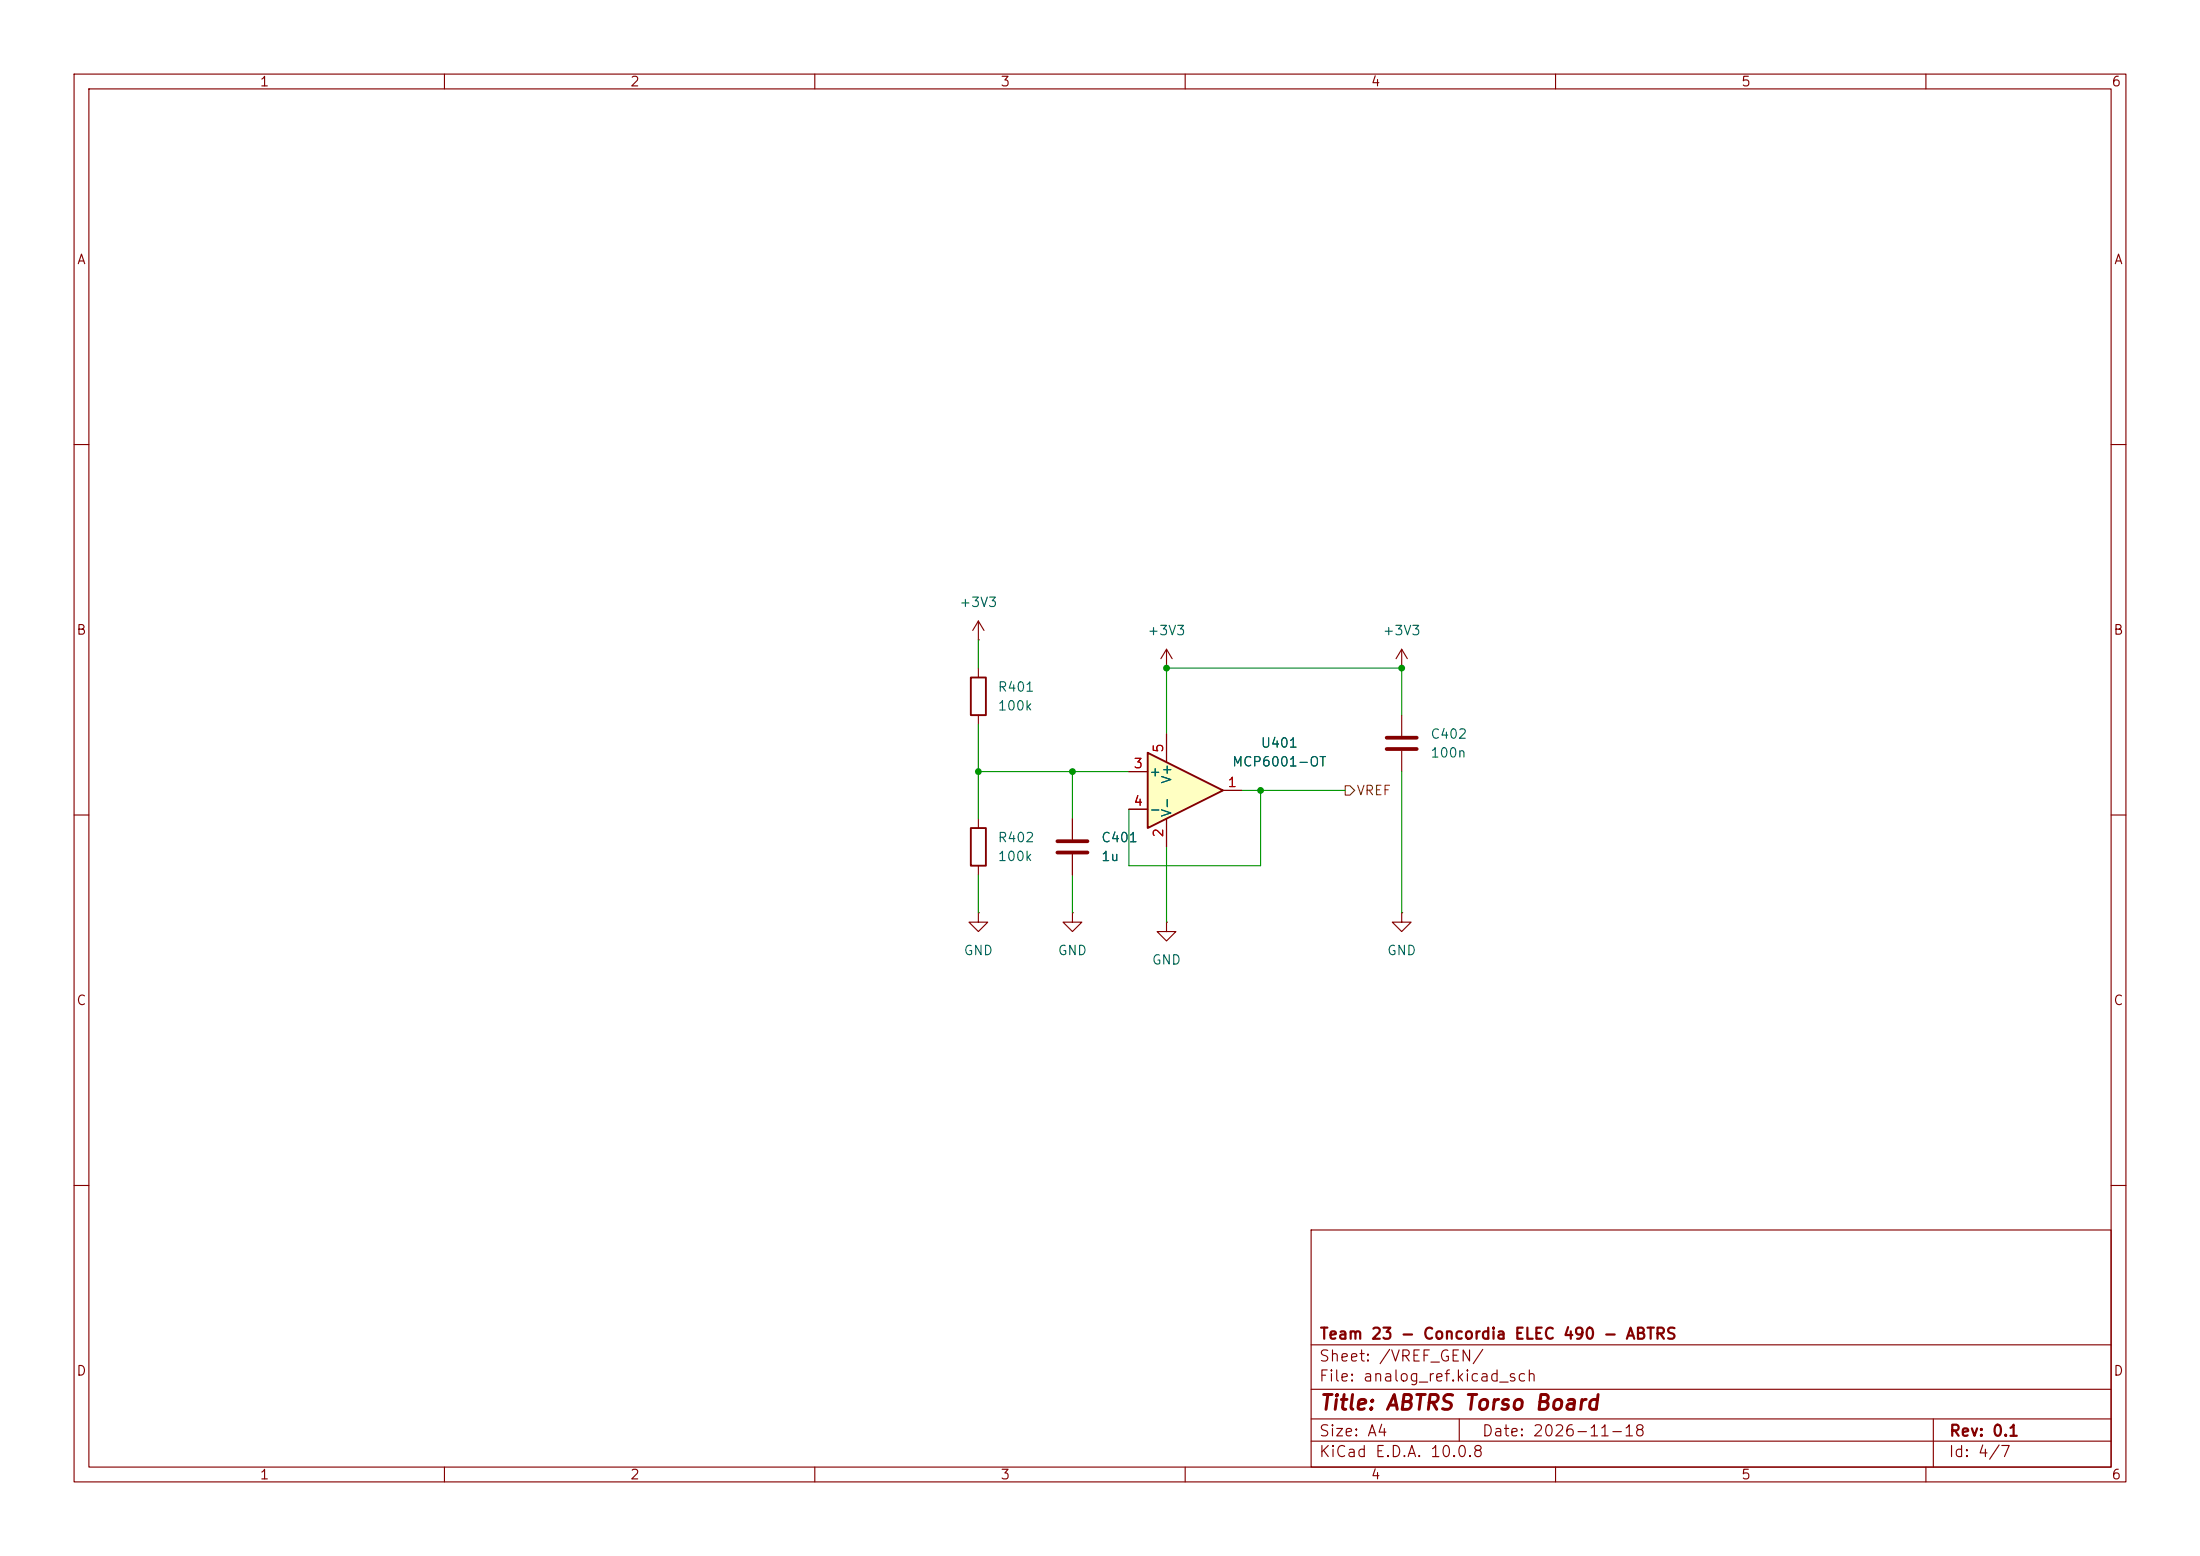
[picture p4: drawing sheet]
(kicad_sch
 (version 20260306)
 (generator "eeschema")
 (generator_version "10.0")
 (paper "A4")
 (title_block
  (title "ABTRS Torso Board")
  (date "2026-11-18")
  (rev "0.1")
  (company "Team 23 - Concordia ELEC 490 - ABTRS"))
 (lib_symbols
  (symbol "Amplifier_Operational:MCP6001-OT"
   (pin_names
    (offset 0.127)) (exclude_from_sim no) (in_bom yes) (on_board yes)
   (in_pos_files yes)
   (duplicate_pin_numbers_are_jumpers no)
   (property "Reference" "U" (at -1.27 6.35 0) (show_name no) (do_not_autoplace no) (effects (font (size 1.27 1.27)) (justify left)))
   (property "Value" "MCP6001-OT" (at -1.27 3.81 0) (show_name no) (do_not_autoplace no) (effects (font (size 1.27 1.27)) (justify left)))
   (property "Footprint" "Package_TO_SOT_SMD:SOT-23-5" (at -2.54 -5.08 0) (show_name no) (do_not_autoplace no) (hide yes) (effects (font (size 1.27 1.27)) (justify left)))
   (property "Datasheet" "https://ww1.microchip.com/downloads/en/DeviceDoc/MCP6001-1R-1U-2-4-1-MHz-Low-Power-Op-Amp-DS20001733L.pdf" (at 0 5.08 0) (show_name no) (do_not_autoplace no) (hide yes) (effects (font (size 1.27 1.27))))
   (property "Description" "1MHz, Low-Power Op Amp, SOT-23-5" (at 0 0 0) (show_name no) (do_not_autoplace no) (hide yes) (effects (font (size 1.27 1.27))))
   (symbol "MCP6001-OT_0_1"
    (polyline (pts (xy -5.08 5.08) (xy 5.08 0) (xy -5.08 -5.08) (xy -5.08 5.08)) (stroke (width 0.254) (type default)) (fill (type background)))
    (pin power_in line (at -2.54 -7.62 90) (length 3.81) (name "V-" (effects (font (size 1.27 1.27)))) (number "2" (effects (font (size 1.27 1.27)))))
    (pin power_in line (at -2.54 7.62 270) (length 3.81) (name "V+" (effects (font (size 1.27 1.27)))) (number "5" (effects (font (size 1.27 1.27))))))
   (symbol "MCP6001-OT_1_1"
    (pin output line (at 7.62 0 180) (length 2.54) (name "" (effects (font (size 1.27 1.27)))) (number "1" (effects (font (size 1.27 1.27)))))
    (pin input line (at -7.62 2.54 0) (length 2.54) (name "+" (effects (font (size 1.27 1.27)))) (number "3" (effects (font (size 1.27 1.27)))))
    (pin input line (at -7.62 -2.54 0) (length 2.54) (name "-" (effects (font (size 1.27 1.27)))) (number "4" (effects (font (size 1.27 1.27))))))
   (embedded_fonts no))
  (symbol "Device:C"
   (pin_numbers (hide yes))
   (pin_names
    (offset 0.254)) (exclude_from_sim no) (in_bom yes) (on_board yes)
   (in_pos_files yes)
   (duplicate_pin_numbers_are_jumpers no)
   (property "Reference" "C" (at 0.635 2.54 0) (show_name no) (do_not_autoplace no) (effects (font (size 1.27 1.27)) (justify left)))
   (property "Value" "C" (at 0.635 -2.54 0) (show_name no) (do_not_autoplace no) (effects (font (size 1.27 1.27)) (justify left)))
   (property "Footprint" "" (at 0.9652 -3.81 0) (show_name no) (do_not_autoplace no) (hide yes) (effects (font (size 1.27 1.27))))
   (property "Datasheet" "" (at 0 0 0) (show_name no) (do_not_autoplace no) (hide yes) (effects (font (size 1.27 1.27))))
   (property "Description" "Unpolarized capacitor" (at 0 0 0) (show_name no) (do_not_autoplace no) (hide yes) (effects (font (size 1.27 1.27))))
   (symbol "C_0_1"
    (polyline (pts (xy -2.032 0.762) (xy 2.032 0.762)) (stroke (width 0.508) (type default)) (fill (type none)))
    (polyline (pts (xy -2.032 -0.762) (xy 2.032 -0.762)) (stroke (width 0.508) (type default)) (fill (type none))))
   (symbol "C_1_1"
    (pin passive line (at 0 3.81 270) (length 2.794) (name "" (effects (font (size 1.27 1.27)))) (number "1" (effects (font (size 1.27 1.27)))))
    (pin passive line (at 0 -3.81 90) (length 2.794) (name "" (effects (font (size 1.27 1.27)))) (number "2" (effects (font (size 1.27 1.27))))))
   (embedded_fonts no))
  (symbol "Device:R"
   (pin_numbers (hide yes))
   (pin_names
    (offset 0)) (exclude_from_sim no) (in_bom yes) (on_board yes)
   (in_pos_files yes)
   (duplicate_pin_numbers_are_jumpers no)
   (property "Reference" "R" (at 2.032 0 90) (show_name no) (do_not_autoplace no) (effects (font (size 1.27 1.27))))
   (property "Value" "R" (at 0 0 90) (show_name no) (do_not_autoplace no) (effects (font (size 1.27 1.27))))
   (property "Footprint" "" (at -1.778 0 90) (show_name no) (do_not_autoplace no) (hide yes) (effects (font (size 1.27 1.27))))
   (property "Datasheet" "" (at 0 0 0) (show_name no) (do_not_autoplace no) (hide yes) (effects (font (size 1.27 1.27))))
   (property "Description" "Resistor" (at 0 0 0) (show_name no) (do_not_autoplace no) (hide yes) (effects (font (size 1.27 1.27))))
   (symbol "R_0_1"
    (rectangle (start -1.016 -2.54) (end 1.016 2.54) (stroke (width 0.254) (type default)) (fill (type none))))
   (symbol "R_1_1"
    (pin passive line (at 0 3.81 270) (length 1.27) (name "" (effects (font (size 1.27 1.27)))) (number "1" (effects (font (size 1.27 1.27)))))
    (pin passive line (at 0 -3.81 90) (length 1.27) (name "" (effects (font (size 1.27 1.27)))) (number "2" (effects (font (size 1.27 1.27))))))
   (embedded_fonts no))
  (symbol "power:+3V3"
   (power global)
   (pin_numbers (hide yes))
   (pin_names
    (offset 0) (hide yes)) (exclude_from_sim no) (in_bom yes) (on_board yes)
   (in_pos_files yes)
   (duplicate_pin_numbers_are_jumpers no)
   (property "Reference" "#PWR" (at 0 -3.81 0) (show_name no) (do_not_autoplace no) (hide yes) (effects (font (size 1.27 1.27))))
   (property "Value" "+3V3" (at 0 3.556 0) (show_name no) (do_not_autoplace no) (effects (font (size 1.27 1.27))))
   (property "Footprint" "" (at 0 0 0) (show_name no) (do_not_autoplace no) (hide yes) (effects (font (size 1.27 1.27))))
   (property "Datasheet" "" (at 0 0 0) (show_name no) (do_not_autoplace no) (hide yes) (effects (font (size 1.27 1.27))))
   (property "Description" "Power symbol creates a global label with name \"+3V3\"" (at 0 0 0) (show_name no) (do_not_autoplace no) (hide yes) (effects (font (size 1.27 1.27))))
   (symbol "+3V3_0_1"
    (polyline (pts (xy -0.762 1.27) (xy 0 2.54)) (stroke (width 0) (type default)) (fill (type none)))
    (polyline (pts (xy 0 2.54) (xy 0.762 1.27)) (stroke (width 0) (type default)) (fill (type none)))
    (polyline (pts (xy 0 0) (xy 0 2.54)) (stroke (width 0) (type default)) (fill (type none))))
   (symbol "+3V3_1_1"
    (pin power_in line (at 0 0 90) (length 0) (name "" (effects (font (size 1.27 1.27)))) (number "1" (effects (font (size 1.27 1.27))))))
   (embedded_fonts no))
  (symbol "power:GND"
   (power global)
   (pin_numbers (hide yes))
   (pin_names
    (offset 0) (hide yes)) (exclude_from_sim no) (in_bom yes) (on_board yes)
   (in_pos_files yes)
   (duplicate_pin_numbers_are_jumpers no)
   (property "Reference" "#PWR" (at 0 -6.35 0) (show_name no) (do_not_autoplace no) (hide yes) (effects (font (size 1.27 1.27))))
   (property "Value" "GND" (at 0 -3.81 0) (show_name no) (do_not_autoplace no) (effects (font (size 1.27 1.27))))
   (property "Footprint" "" (at 0 0 0) (show_name no) (do_not_autoplace no) (hide yes) (effects (font (size 1.27 1.27))))
   (property "Datasheet" "" (at 0 0 0) (show_name no) (do_not_autoplace no) (hide yes) (effects (font (size 1.27 1.27))))
   (property "Description" "Power symbol creates a global label with name \"GND\" , ground" (at 0 0 0) (show_name no) (do_not_autoplace no) (hide yes) (effects (font (size 1.27 1.27))))
   (symbol "GND_0_1"
    (polyline (pts (xy 0 0) (xy 0 -1.27) (xy 1.27 -1.27) (xy 0 -2.54) (xy -1.27 -1.27) (xy 0 -1.27)) (stroke (width 0) (type default)) (fill (type none))))
   (symbol "GND_1_1"
    (pin power_in line (at 0 0 270) (length 0) (name "" (effects (font (size 1.27 1.27)))) (number "1" (effects (font (size 1.27 1.27))))))
   (embedded_fonts no)))
 (junction
  (at 189.23 90.17)
  (diameter 0)
  (color 0 0 0 0))
 (junction
  (at 157.48 90.17)
  (diameter 0)
  (color 0 0 0 0))
 (junction
  (at 170.18 106.68)
  (diameter 0)
  (color 0 0 0 0))
 (junction
  (at 144.78 104.14)
  (diameter 0)
  (color 0 0 0 0))
 (junction
  (at 132.08 104.14)
  (diameter 0)
  (color 0 0 0 0))
 (wire
  (pts (xy 157.48 114.3) (xy 157.48 124.46))
  (stroke (width 0) (type default)))
 (wire
  (pts (xy 157.48 90.17) (xy 157.48 99.06))
  (stroke (width 0) (type default)))
 (wire
  (pts (xy 144.78 104.14) (xy 152.4 104.14))
  (stroke (width 0) (type default)))
 (wire
  (pts (xy 189.23 104.14) (xy 189.23 123.19))
  (stroke (width 0) (type default)))
 (wire
  (pts (xy 170.18 106.68) (xy 170.18 116.84))
  (stroke (width 0) (type default)))
 (wire
  (pts (xy 157.48 90.17) (xy 189.23 90.17))
  (stroke (width 0) (type default)))
 (wire
  (pts (xy 132.08 118.11) (xy 132.08 123.19))
  (stroke (width 0) (type default)))
 (wire
  (pts (xy 132.08 104.14) (xy 144.78 104.14))
  (stroke (width 0) (type default)))
 (wire
  (pts (xy 189.23 90.17) (xy 189.23 96.52))
  (stroke (width 0) (type default)))
 (wire
  (pts (xy 132.08 86.36) (xy 132.08 90.17))
  (stroke (width 0) (type default)))
 (wire
  (pts (xy 144.78 104.14) (xy 144.78 110.49))
  (stroke (width 0) (type default)))
 (wire
  (pts (xy 170.18 106.68) (xy 181.61 106.68))
  (stroke (width 0) (type default)))
 (wire
  (pts (xy 152.4 109.22) (xy 152.4 116.84))
  (stroke (width 0) (type default)))
 (wire
  (pts (xy 152.4 116.84) (xy 170.18 116.84))
  (stroke (width 0) (type default)))
 (wire
  (pts (xy 132.08 104.14) (xy 132.08 110.49))
  (stroke (width 0) (type default)))
 (wire
  (pts (xy 144.78 118.11) (xy 144.78 123.19))
  (stroke (width 0) (type default)))
 (wire
  (pts (xy 167.64 106.68) (xy 170.18 106.68))
  (stroke (width 0) (type default)))
 (wire
  (pts (xy 132.08 97.79) (xy 132.08 104.14))
  (stroke (width 0) (type default)))
 (hierarchical_label "VREF"
  (shape output)
  (at 181.61 106.68 0)
  (effects (font (size 1.27 1.27)) (justify left)))
 (symbol
  (lib_id "power:+3V3")
  (at 157.48 90.17 0)
  (unit 1)
  (body_style 1)
  (exclude_from_sim no)
  (in_bom yes)
  (on_board yes)
  (in_pos_files yes)
  (dnp no)
  (fields_autoplaced yes)
  (property "Reference" "#PWR0404" (at 157.48 93.98 0) (hide yes) (show_name no) (do_not_autoplace no) (effects (font (size 1.27 1.27))))
  (property "Value" "+3V3" (at 157.48 85.09 0) (show_name no) (do_not_autoplace no) (effects (font (size 1.27 1.27))))
  (property "Footprint" "" (at 157.48 90.17 0) (hide yes) (show_name no) (do_not_autoplace no) (effects (font (size 1.27 1.27))))
  (property "Datasheet" "" (at 157.48 90.17 0) (hide yes) (show_name no) (do_not_autoplace no) (effects (font (size 1.27 1.27))))
  (property "Description" "Power symbol creates a global label with name \"+3V3\"" (at 157.48 90.17 0) (hide yes) (show_name no) (do_not_autoplace no) (effects (font (size 1.27 1.27))))
  (pin "1"))
 (symbol
  (lib_id "Device:C")
  (at 144.78 114.3 0)
  (unit 1)
  (body_style 1)
  (exclude_from_sim no)
  (in_bom yes)
  (on_board yes)
  (in_pos_files yes)
  (dnp no)
  (fields_autoplaced yes)
  (property "Reference" "C401" (at 148.59 113.0299 0) (show_name no) (do_not_autoplace no) (effects (font (size 1.27 1.27)) (justify left)))
  (property "Value" "1u" (at 148.59 115.5699 0) (show_name no) (do_not_autoplace no) (effects (font (size 1.27 1.27)) (justify left)))
  (property "Footprint" "Capacitor_SMD:C_0603_1608Metric" (at 145.7452 118.11 0) (hide yes) (show_name no) (do_not_autoplace no) (effects (font (size 1.27 1.27))))
  (property "Datasheet" "" (at 144.78 114.3 0) (hide yes) (show_name no) (do_not_autoplace no) (effects (font (size 1.27 1.27))))
  (property "Description" "Unpolarized capacitor" (at 144.78 114.3 0) (hide yes) (show_name no) (do_not_autoplace no) (effects (font (size 1.27 1.27))))
  (property "MPN" "CL10A105KB8NNNC" (at 144.78 114.3 0) (hide yes) (show_name no) (do_not_autoplace no) (effects (font (size 1.27 1.27))))
  (property "Manufacturer" "Samsung Electro-Mechanics" (at 144.78 114.3 0) (hide yes) (show_name no) (do_not_autoplace no) (effects (font (size 1.27 1.27))))
  (property "Supplier" "DigiKey" (at 144.78 114.3 0) (hide yes) (show_name no) (do_not_autoplace no) (effects (font (size 1.27 1.27))))
  (property "Supplier P/N" "TBD" (at 144.78 114.3 0) (hide yes) (show_name no) (do_not_autoplace no) (effects (font (size 1.27 1.27))))
  (pin "2")
  (pin "1"))
 (symbol
  (lib_id "power:+3V3")
  (at 189.23 90.17 0)
  (unit 1)
  (body_style 1)
  (exclude_from_sim no)
  (in_bom yes)
  (on_board yes)
  (in_pos_files yes)
  (dnp no)
  (fields_autoplaced yes)
  (property "Reference" "#PWR0406" (at 189.23 93.98 0) (hide yes) (show_name no) (do_not_autoplace no) (effects (font (size 1.27 1.27))))
  (property "Value" "+3V3" (at 189.23 85.09 0) (show_name no) (do_not_autoplace no) (effects (font (size 1.27 1.27))))
  (property "Footprint" "" (at 189.23 90.17 0) (hide yes) (show_name no) (do_not_autoplace no) (effects (font (size 1.27 1.27))))
  (property "Datasheet" "" (at 189.23 90.17 0) (hide yes) (show_name no) (do_not_autoplace no) (effects (font (size 1.27 1.27))))
  (property "Description" "Power symbol creates a global label with name \"+3V3\"" (at 189.23 90.17 0) (hide yes) (show_name no) (do_not_autoplace no) (effects (font (size 1.27 1.27))))
  (pin "1"))
 (symbol
  (lib_id "power:GND")
  (at 132.08 123.19 0)
  (unit 1)
  (body_style 1)
  (exclude_from_sim no)
  (in_bom yes)
  (on_board yes)
  (in_pos_files yes)
  (dnp no)
  (fields_autoplaced yes)
  (property "Reference" "#PWR0402" (at 132.08 129.54 0) (hide yes) (show_name no) (do_not_autoplace no) (effects (font (size 1.27 1.27))))
  (property "Value" "GND" (at 132.08 128.27 0) (show_name no) (do_not_autoplace no) (effects (font (size 1.27 1.27))))
  (property "Footprint" "" (at 132.08 123.19 0) (hide yes) (show_name no) (do_not_autoplace no) (effects (font (size 1.27 1.27))))
  (property "Datasheet" "" (at 132.08 123.19 0) (hide yes) (show_name no) (do_not_autoplace no) (effects (font (size 1.27 1.27))))
  (property "Description" "Power symbol creates a global label with name \"GND\" , ground" (at 132.08 123.19 0) (hide yes) (show_name no) (do_not_autoplace no) (effects (font (size 1.27 1.27))))
  (pin "1"))
 (symbol
  (lib_id "power:GND")
  (at 189.23 123.19 0)
  (unit 1)
  (body_style 1)
  (exclude_from_sim no)
  (in_bom yes)
  (on_board yes)
  (in_pos_files yes)
  (dnp no)
  (fields_autoplaced yes)
  (property "Reference" "#PWR0407" (at 189.23 129.54 0) (hide yes) (show_name no) (do_not_autoplace no) (effects (font (size 1.27 1.27))))
  (property "Value" "GND" (at 189.23 128.27 0) (show_name no) (do_not_autoplace no) (effects (font (size 1.27 1.27))))
  (property "Footprint" "" (at 189.23 123.19 0) (hide yes) (show_name no) (do_not_autoplace no) (effects (font (size 1.27 1.27))))
  (property "Datasheet" "" (at 189.23 123.19 0) (hide yes) (show_name no) (do_not_autoplace no) (effects (font (size 1.27 1.27))))
  (property "Description" "Power symbol creates a global label with name \"GND\" , ground" (at 189.23 123.19 0) (hide yes) (show_name no) (do_not_autoplace no) (effects (font (size 1.27 1.27))))
  (pin "1"))
 (symbol
  (lib_id "power:GND")
  (at 157.48 124.46 0)
  (unit 1)
  (body_style 1)
  (exclude_from_sim no)
  (in_bom yes)
  (on_board yes)
  (in_pos_files yes)
  (dnp no)
  (fields_autoplaced yes)
  (property "Reference" "#PWR0405" (at 157.48 130.81 0) (hide yes) (show_name no) (do_not_autoplace no) (effects (font (size 1.27 1.27))))
  (property "Value" "GND" (at 157.48 129.54 0) (show_name no) (do_not_autoplace no) (effects (font (size 1.27 1.27))))
  (property "Footprint" "" (at 157.48 124.46 0) (hide yes) (show_name no) (do_not_autoplace no) (effects (font (size 1.27 1.27))))
  (property "Datasheet" "" (at 157.48 124.46 0) (hide yes) (show_name no) (do_not_autoplace no) (effects (font (size 1.27 1.27))))
  (property "Description" "Power symbol creates a global label with name \"GND\" , ground" (at 157.48 124.46 0) (hide yes) (show_name no) (do_not_autoplace no) (effects (font (size 1.27 1.27))))
  (pin "1"))
 (symbol
  (lib_id "Device:C")
  (at 189.23 100.33 0)
  (unit 1)
  (body_style 1)
  (exclude_from_sim no)
  (in_bom yes)
  (on_board yes)
  (in_pos_files yes)
  (dnp no)
  (fields_autoplaced yes)
  (property "Reference" "C402" (at 193.04 99.0599 0) (show_name no) (do_not_autoplace no) (effects (font (size 1.27 1.27)) (justify left)))
  (property "Value" "100n" (at 193.04 101.5999 0) (show_name no) (do_not_autoplace no) (effects (font (size 1.27 1.27)) (justify left)))
  (property "Footprint" "Capacitor_SMD:C_0603_1608Metric" (at 190.1952 104.14 0) (hide yes) (show_name no) (do_not_autoplace no) (effects (font (size 1.27 1.27))))
  (property "Datasheet" "" (at 189.23 100.33 0) (hide yes) (show_name no) (do_not_autoplace no) (effects (font (size 1.27 1.27))))
  (property "Description" "Unpolarized capacitor" (at 189.23 100.33 0) (hide yes) (show_name no) (do_not_autoplace no) (effects (font (size 1.27 1.27))))
  (property "MPN" "CL10B104KB8NNNC" (at 189.23 100.33 0) (hide yes) (show_name no) (do_not_autoplace no) (effects (font (size 1.27 1.27))))
  (property "Manufacturer" "Samsung Electro-Mechanics" (at 189.23 100.33 0) (hide yes) (show_name no) (do_not_autoplace no) (effects (font (size 1.27 1.27))))
  (property "Supplier" "DigiKey" (at 189.23 100.33 0) (hide yes) (show_name no) (do_not_autoplace no) (effects (font (size 1.27 1.27))))
  (property "Supplier P/N" "TBD" (at 189.23 100.33 0) (hide yes) (show_name no) (do_not_autoplace no) (effects (font (size 1.27 1.27))))
  (pin "1")
  (pin "2"))
 (symbol
  (lib_id "power:+3V3")
  (at 132.08 86.36 0)
  (unit 1)
  (body_style 1)
  (exclude_from_sim no)
  (in_bom yes)
  (on_board yes)
  (in_pos_files yes)
  (dnp no)
  (fields_autoplaced yes)
  (property "Reference" "#PWR0401" (at 132.08 90.17 0) (hide yes) (show_name no) (do_not_autoplace no) (effects (font (size 1.27 1.27))))
  (property "Value" "+3V3" (at 132.08 81.28 0) (show_name no) (do_not_autoplace no) (effects (font (size 1.27 1.27))))
  (property "Footprint" "" (at 132.08 86.36 0) (hide yes) (show_name no) (do_not_autoplace no) (effects (font (size 1.27 1.27))))
  (property "Datasheet" "" (at 132.08 86.36 0) (hide yes) (show_name no) (do_not_autoplace no) (effects (font (size 1.27 1.27))))
  (property "Description" "Power symbol creates a global label with name \"+3V3\"" (at 132.08 86.36 0) (hide yes) (show_name no) (do_not_autoplace no) (effects (font (size 1.27 1.27))))
  (pin "1"))
 (symbol
  (lib_id "Device:R")
  (at 132.08 93.98 0)
  (unit 1)
  (body_style 1)
  (exclude_from_sim no)
  (in_bom yes)
  (on_board yes)
  (in_pos_files yes)
  (dnp no)
  (fields_autoplaced yes)
  (property "Reference" "R401" (at 134.62 92.7099 0) (show_name no) (do_not_autoplace no) (effects (font (size 1.27 1.27)) (justify left)))
  (property "Value" "100k" (at 134.62 95.2499 0) (show_name no) (do_not_autoplace no) (effects (font (size 1.27 1.27)) (justify left)))
  (property "Footprint" "Resistor_SMD:R_0603_1608Metric" (at 130.302 93.98 90) (hide yes) (show_name no) (do_not_autoplace no) (effects (font (size 1.27 1.27))))
  (property "Datasheet" "" (at 132.08 93.98 0) (hide yes) (show_name no) (do_not_autoplace no) (effects (font (size 1.27 1.27))))
  (property "Description" "Resistor" (at 132.08 93.98 0) (hide yes) (show_name no) (do_not_autoplace no) (effects (font (size 1.27 1.27))))
  (property "MPN" "RC0603FR-07100KL " (at 132.08 93.98 0) (hide yes) (show_name no) (do_not_autoplace no) (effects (font (size 1.27 1.27))))
  (property "Manufacturer" "Yageo" (at 132.08 93.98 0) (hide yes) (show_name no) (do_not_autoplace no) (effects (font (size 1.27 1.27))))
  (property "Supplier" "DigiKey" (at 132.08 93.98 0) (hide yes) (show_name no) (do_not_autoplace no) (effects (font (size 1.27 1.27))))
  (property "Supplier P/N" "TBD" (at 132.08 93.98 0) (hide yes) (show_name no) (do_not_autoplace no) (effects (font (size 1.27 1.27))))
  (pin "2")
  (pin "1"))
 (symbol
  (lib_id "Amplifier_Operational:MCP6001-OT")
  (at 160.02 106.68 0)
  (unit 1)
  (body_style 1)
  (exclude_from_sim no)
  (in_bom yes)
  (on_board yes)
  (in_pos_files yes)
  (dnp no)
  (fields_autoplaced yes)
  (property "Reference" "U401" (at 172.72 100.2598 0) (show_name no) (do_not_autoplace no) (effects (font (size 1.27 1.27))))
  (property "Value" "MCP6001-OT" (at 172.72 102.7998 0) (show_name no) (do_not_autoplace no) (effects (font (size 1.27 1.27))))
  (property "Footprint" "Package_TO_SOT_SMD:SOT-23-5" (at 157.48 111.76 0) (hide yes) (show_name no) (do_not_autoplace no) (effects (font (size 1.27 1.27)) (justify left)))
  (property "Datasheet" "https://ww1.microchip.com/downloads/en/DeviceDoc/MCP6001-1R-1U-2-4-1-MHz-Low-Power-Op-Amp-DS20001733L.pdf" (at 160.02 101.6 0) (hide yes) (show_name no) (do_not_autoplace no) (effects (font (size 1.27 1.27))))
  (property "Description" "1MHz, Low-Power Op Amp, SOT-23-5" (at 160.02 106.68 0) (hide yes) (show_name no) (do_not_autoplace no) (effects (font (size 1.27 1.27))))
  (property "MPN" "MCP6001T-I/OT" (at 160.02 106.68 0) (hide yes) (show_name no) (do_not_autoplace no) (effects (font (size 1.27 1.27))))
  (property "Manufacturer" "Microchip Technology " (at 160.02 106.68 0) (hide yes) (show_name no) (do_not_autoplace no) (effects (font (size 1.27 1.27))))
  (property "Supplier" "DigiKey" (at 160.02 106.68 0) (hide yes) (show_name no) (do_not_autoplace no) (effects (font (size 1.27 1.27))))
  (property "Supplier P/N" "MCP6001T-I/OTCT-ND" (at 160.02 106.68 0) (hide yes) (show_name no) (do_not_autoplace no) (effects (font (size 1.27 1.27))))
  (pin "4")
  (pin "2")
  (pin "5")
  (pin "3")
  (pin "1"))
 (symbol
  (lib_id "power:GND")
  (at 144.78 123.19 0)
  (unit 1)
  (body_style 1)
  (exclude_from_sim no)
  (in_bom yes)
  (on_board yes)
  (in_pos_files yes)
  (dnp no)
  (fields_autoplaced yes)
  (property "Reference" "#PWR0403" (at 144.78 129.54 0) (hide yes) (show_name no) (do_not_autoplace no) (effects (font (size 1.27 1.27))))
  (property "Value" "GND" (at 144.78 128.27 0) (show_name no) (do_not_autoplace no) (effects (font (size 1.27 1.27))))
  (property "Footprint" "" (at 144.78 123.19 0) (hide yes) (show_name no) (do_not_autoplace no) (effects (font (size 1.27 1.27))))
  (property "Datasheet" "" (at 144.78 123.19 0) (hide yes) (show_name no) (do_not_autoplace no) (effects (font (size 1.27 1.27))))
  (property "Description" "Power symbol creates a global label with name \"GND\" , ground" (at 144.78 123.19 0) (hide yes) (show_name no) (do_not_autoplace no) (effects (font (size 1.27 1.27))))
  (pin "1"))
 (symbol
  (lib_id "Device:R")
  (at 132.08 114.3 0)
  (unit 1)
  (body_style 1)
  (exclude_from_sim no)
  (in_bom yes)
  (on_board yes)
  (in_pos_files yes)
  (dnp no)
  (fields_autoplaced yes)
  (property "Reference" "R402" (at 134.62 113.0299 0) (show_name no) (do_not_autoplace no) (effects (font (size 1.27 1.27)) (justify left)))
  (property "Value" "100k" (at 134.62 115.5699 0) (show_name no) (do_not_autoplace no) (effects (font (size 1.27 1.27)) (justify left)))
  (property "Footprint" "Resistor_SMD:R_0603_1608Metric" (at 130.302 114.3 90) (hide yes) (show_name no) (do_not_autoplace no) (effects (font (size 1.27 1.27))))
  (property "Datasheet" "" (at 132.08 114.3 0) (hide yes) (show_name no) (do_not_autoplace no) (effects (font (size 1.27 1.27))))
  (property "Description" "Resistor" (at 132.08 114.3 0) (hide yes) (show_name no) (do_not_autoplace no) (effects (font (size 1.27 1.27))))
  (property "MPN" "RC0603FR-07100KL " (at 132.08 114.3 0) (hide yes) (show_name no) (do_not_autoplace no) (effects (font (size 1.27 1.27))))
  (property "Manufacturer" "Yageo" (at 132.08 114.3 0) (hide yes) (show_name no) (do_not_autoplace no) (effects (font (size 1.27 1.27))))
  (property "Supplier" "DigiKey" (at 132.08 114.3 0) (hide yes) (show_name no) (do_not_autoplace no) (effects (font (size 1.27 1.27))))
  (property "Supplier P/N" "TBD" (at 132.08 114.3 0) (hide yes) (show_name no) (do_not_autoplace no) (effects (font (size 1.27 1.27))))
  (pin "2")
  (pin "1")))
